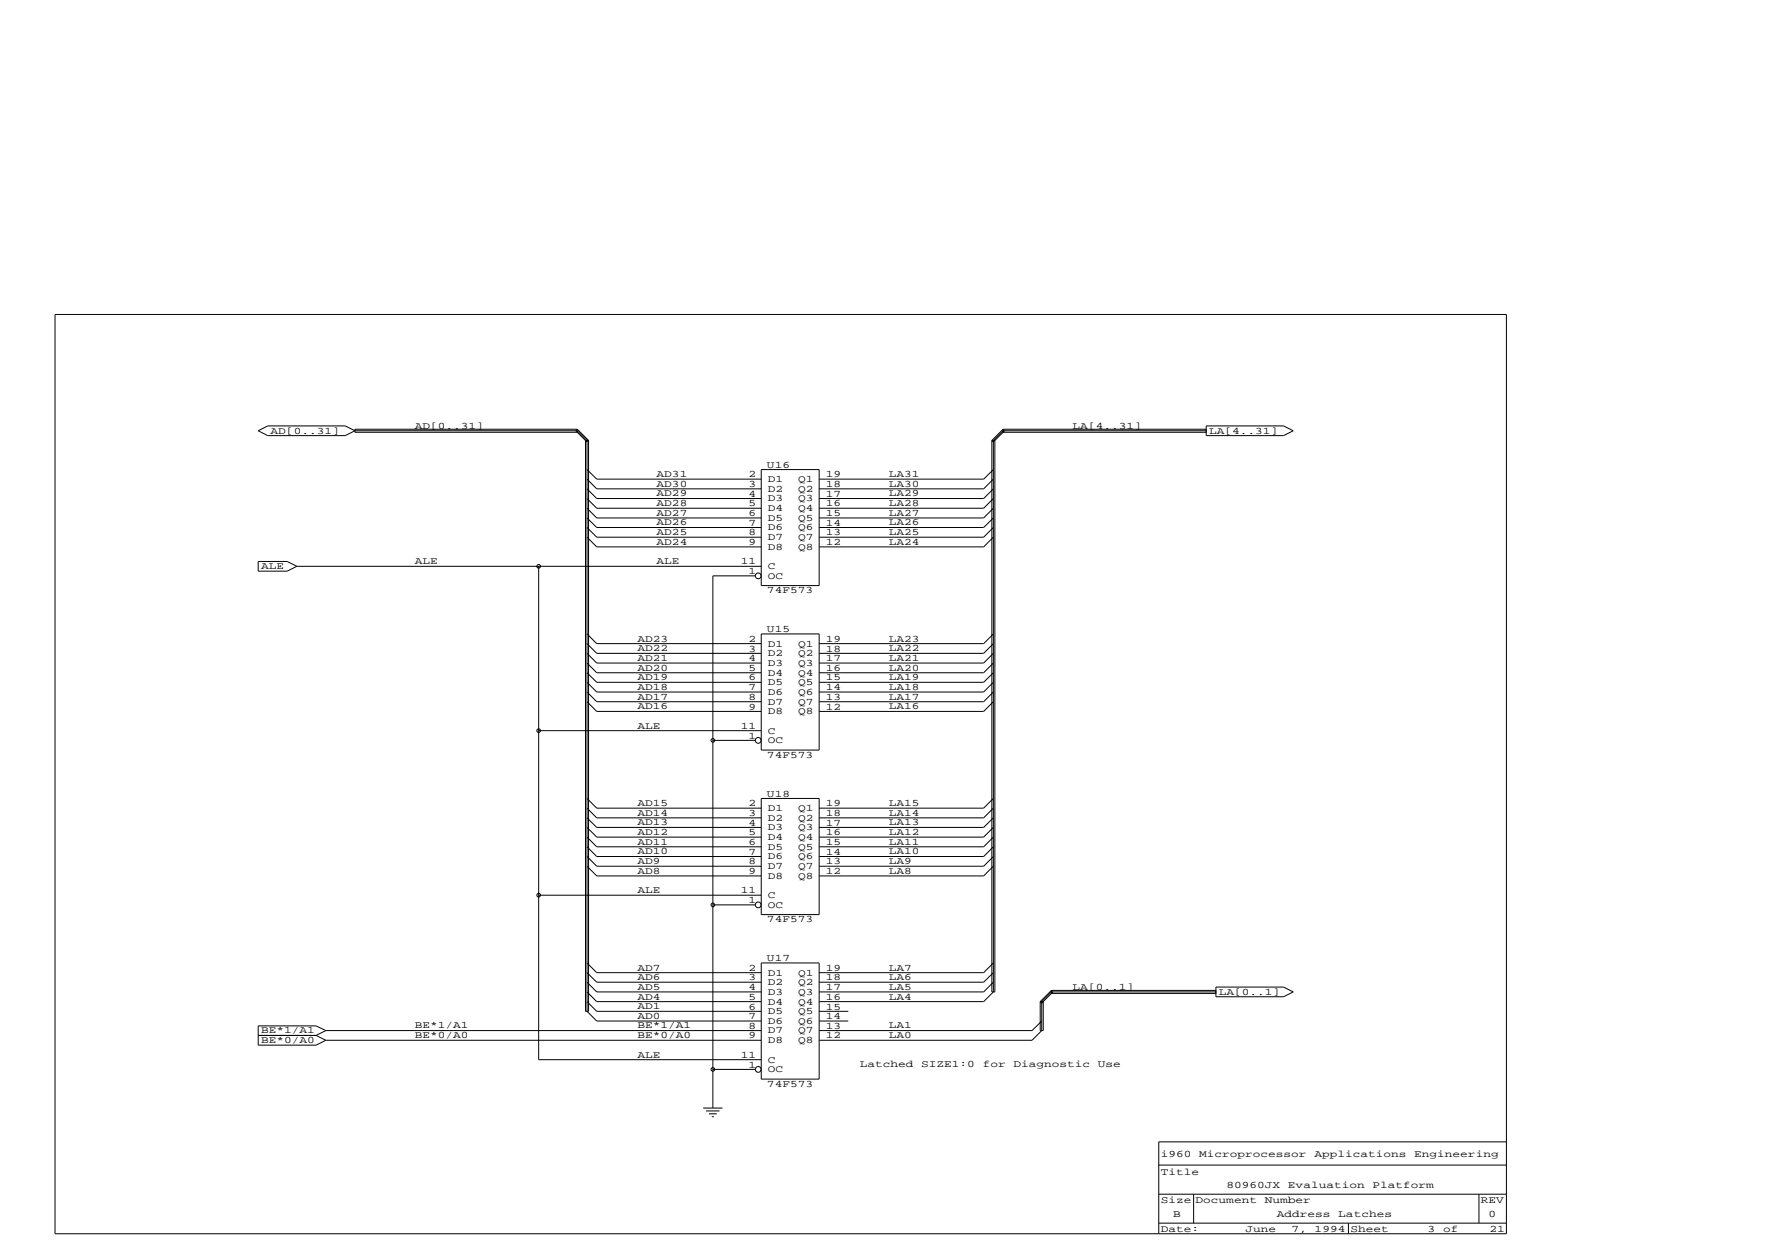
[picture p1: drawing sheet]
<svg xmlns="http://www.w3.org/2000/svg" width="297mm" height="210mm" viewBox="0 0 297 210" stroke-linecap="round" stroke-linejoin="round" font-family="sans-serif">
<g fill="none" stroke="#000" stroke-width=".17">
<path d="M9.2 52.7h243.2v154h-243.2zM43.3 72.2l1.6-.9h12.9l1.7 .9-1.7 .8h-12.9zM59.5 72.2h37.2l1.6 1.6v95.6l1.7 1.6h27.5M59.5 71.9h37.2v.5h-37.2zM96.7 71.9l1.9 1.9M96.7 71.9l-.2 .3 1.8 1.8M98.1 73.8h.5v95.6h-.5zM98.3 78.7l1.7 1.6h27.5M127.5 78.7h9.7v19.4h-9.7zM166.2 73.8h.5v92.4h-.5zM166.4 78.7l-1.6 1.6h-27.6M168 71.9v.5h34.1"/>
<path d="M168 71.9l-1.8 1.9M168 71.9h34.1M168.3 72.2l-1.9 1.8-.2-.2M202.1 71.3h12.9l1.7 .9-1.7 .8h-12.9zM202.1 72.2h-34.1l-1.6 1.6v92.4l-1.6 1.6h-27.6M43.3 94.1h4.8l1.6 .8-1.6 .8h-4.8zM49.7 94.9h77.8M90.2 94.9v82.6h37.3M98.3 80.3l1.7 1.6h27.5M98.3 81.9l1.7 1.6h27.5M98.3 83.5l1.7 1.6h27.5M98.3 85.1l1.7 1.7h27.5"/>
<path d="M98.3 86.8l1.7 1.6h27.5M98.3 88.4l1.7 1.6h27.5M98.3 90l1.7 1.6h27.5M126.5 96.5h-7.1v89.1M166.4 80.3l-1.6 1.6h-27.6M166.4 81.9l-1.6 1.6h-27.6M166.4 83.5l-1.6 1.6h-27.6M166.4 85.1l-1.6 1.7h-27.6M166.4 86.8l-1.6 1.6h-27.6M166.4 88.4l-1.6 1.6h-27.6M166.4 90l-1.6 1.6h-27.6M98.3 106.2l1.7 1.6h27.5"/>
<path d="M98.3 107.8l1.7 1.6h27.5M98.3 109.4l1.7 1.7h27.5M98.3 111.1l1.7 1.6h27.5M98.3 112.7l1.7 1.6h27.5M98.3 114.3l1.7 1.6h27.5M98.3 115.9l1.7 1.7h27.5M98.3 117.6l1.7 1.6h27.5M127.5 106.2h9.7v19.5h-9.7zM166.4 106.2l-1.6 1.6h-27.6M166.4 107.8l-1.6 1.6h-27.6M166.4 109.4l-1.6 1.7h-27.6M166.4 111.1l-1.6 1.6h-27.6"/>
<path d="M166.4 112.7l-1.6 1.6h-27.6M166.4 114.3l-1.6 1.6h-27.6M166.4 115.9l-1.6 1.7h-27.6M166.4 117.6l-1.6 1.6h-27.6M90.2 122.4h37.3M98.3 133.8l1.7 1.6h27.5M98.3 135.4l1.7 1.6h27.5M98.3 137l1.7 1.6h27.5M98.3 138.6l1.7 1.6h27.5M119.4 124h7.1M127.5 133.8h9.7v19.4h-9.7zM166.4 133.8l-1.6 1.6h-27.6"/>
<path d="M166.4 135.4l-1.6 1.6h-27.6M166.4 137l-1.6 1.6h-27.6M166.4 138.6l-1.6 1.6h-27.6M90.2 150h37.3M98.3 140.2l1.7 1.7h27.5M98.3 141.9l1.7 1.6h27.5M98.3 143.5l1.7 1.6h27.5M98.3 145.1l1.7 1.6h27.5M119.4 151.6h7.1M166.4 140.2l-1.6 1.7h-27.6M166.4 141.9l-1.6 1.6h-27.6M166.4 143.5l-1.6 1.6h-27.6"/>
<path d="M166.4 145.1l-1.6 1.6h-27.6M43.3 173.5h9.7M53 173.5l1.6 .8M54.6 172.6l-1.6-.7h-9.7v3.2h9.7l1.6-.8M54.6 172.6l-1.6 .9M54.6 172.6h72.9M54.6 174.3h72.9M98.3 161.3l1.7 1.6h27.5M98.3 162.9l1.7 1.6h27.5M98.3 164.5l1.7 1.7h27.5M98.3 166.2l1.7 1.6h27.5M98.3 167.8l1.7 1.6h27.5"/>
<path d="M119.4 179.1h7.1M127.5 161.3h9.7v19.5h-9.7zM137.2 169.4h4.9M137.2 171h4.9M166.4 161.3l-1.6 1.6h-27.6M166.4 162.9l-1.6 1.6h-27.6M166.4 164.5l-1.6 1.7h-27.6M174.3 167.8h.5v4.8h-.5zM174.5 171l-1.6 1.6h-35.7M176.1 165.9v.5h27.6M176.1 165.9l-1.8 1.9M176.1 165.9h27.6"/>
<path d="M176.4 166.2l-1.9 1.8-.2-.2M203.7 166.2h-27.6l-1.6 1.6v4.8l-1.6 1.7h-35.7M203.7 165.4h11.3l1.7 .8-1.7 .8h-11.3zM117.8 185.6h3.2M118.3 186.1h2.2M118.8 186.6h1.3M119.3 187.1h.3M194.1 195.2h58.2M252.3 191.3h-58.2v15.4M194.1 204.9h58.2M194.1 200.1h58.2M200 200.1v4.8"/>
<path d="M225.9 204.9v1.8M247.8 200.1v4.8"/>
<circle cx="90.2" cy="94.9" r=".3"/>
<circle cx="127" cy="96.5" r=".48"/>
<circle cx="90.2" cy="122.4" r=".3"/>
<circle cx="119.4" cy="124" r=".3"/>
<circle cx="127" cy="124" r=".48"/>
<circle cx="90.2" cy="150" r=".3"/>
<circle cx="119.4" cy="151.6" r=".3"/>
<circle cx="127" cy="151.6" r=".48"/>
<circle cx="119.4" cy="179.1" r=".3"/>
<circle cx="127" cy="179.1" r=".48"/>
</g>
<g font-size="1.7">
<text x="69.5" y="71.8">AD[0..31]</text>
<text x="179.7" y="71.8">LA[4..31]</text>
<text x="45.3" y="72.6">AD[0..31]</text>
<text x="202.6" y="72.6">LA[4..31]</text>
<text x="110" y="79.9">AD31</text>
<text x="110" y="81.5">AD30</text>
<text x="110" y="83.2">AD29</text>
<text x="125.4" y="80">2</text>
<text x="125.4" y="81.6">3</text>
<text x="125.4" y="83.2">4</text>
<text x="128.5" y="78.3">U16</text>
<text x="128.7" y="80.7">D1</text>
<text x="128.7" y="82.4">D2</text>
<text x="128.7" y="84">D3</text>
<text x="133.7" y="80.7">Q1</text>
<text x="133.7" y="82.4">Q2</text>
<text x="133.7" y="84">Q3</text>
<text x="138.4" y="80">19</text>
<text x="138.4" y="81.6">18</text>
<text x="138.4" y="83.2">17</text>
<text x="148.9" y="79.9">LA31</text>
<text x="148.9" y="81.5">LA30</text>
<text x="148.9" y="83.2">LA29</text>
<text x="110" y="84.8">AD28</text>
<text x="110" y="86.4">AD27</text>
<text x="110" y="88">AD26</text>
<text x="110" y="89.6">AD25</text>
<text x="125.4" y="84.8">5</text>
<text x="125.4" y="86.5">6</text>
<text x="125.4" y="88.1">7</text>
<text x="125.4" y="89.7">8</text>
<text x="128.7" y="85.6">D4</text>
<text x="128.7" y="87.2">D5</text>
<text x="128.7" y="88.8">D6</text>
<text x="133.7" y="85.6">Q4</text>
<text x="133.7" y="87.2">Q5</text>
<text x="133.7" y="88.8">Q6</text>
<text x="138.4" y="84.8">16</text>
<text x="138.4" y="86.5">15</text>
<text x="138.4" y="88.1">14</text>
<text x="138.4" y="89.7">13</text>
<text x="148.9" y="84.8">LA28</text>
<text x="148.9" y="86.4">LA27</text>
<text x="148.9" y="88">LA26</text>
<text x="148.9" y="89.6">LA25</text>
<text x="43.7" y="95.4">ALE</text>
<text x="69.5" y="94.5">ALE</text>
<text x="110" y="91.3">AD24</text>
<text x="110" y="94.5">ALE</text>
<text x="124.1" y="94.6">11</text>
<text x="125.4" y="91.3">9</text>
<text x="128.7" y="90.5">D7</text>
<text x="128.7" y="92.1">D8</text>
<text x="128.7" y="95.4">C</text>
<text x="133.7" y="90.5">Q7</text>
<text x="133.7" y="92.1">Q8</text>
<text x="138.4" y="91.3">12</text>
<text x="148.9" y="91.3">LA24</text>
<text x="125.4" y="96.2">1</text>
<text x="128.5" y="99.4">74F573</text>
<text x="128.7" y="97">OC</text>
<text x="106.8" y="107.5">AD23</text>
<text x="125.4" y="107.5">2</text>
<text x="128.5" y="105.9">U15</text>
<text x="138.4" y="107.5">19</text>
<text x="148.9" y="107.5">LA23</text>
<text x="106.8" y="109.1">AD22</text>
<text x="106.8" y="110.7">AD21</text>
<text x="106.8" y="112.3">AD20</text>
<text x="106.8" y="113.9">AD19</text>
<text x="125.4" y="109.1">3</text>
<text x="125.4" y="110.8">4</text>
<text x="125.4" y="112.4">5</text>
<text x="125.4" y="114">6</text>
<text x="128.7" y="108.3">D1</text>
<text x="128.7" y="109.9">D2</text>
<text x="128.7" y="111.6">D3</text>
<text x="128.7" y="113.2">D4</text>
<text x="133.7" y="108.3">Q1</text>
<text x="133.7" y="109.9">Q2</text>
<text x="133.7" y="111.6">Q3</text>
<text x="133.7" y="113.2">Q4</text>
<text x="138.4" y="109.1">18</text>
<text x="138.4" y="110.8">17</text>
<text x="138.4" y="112.4">16</text>
<text x="138.4" y="114">15</text>
<text x="148.9" y="109.1">LA22</text>
<text x="148.9" y="110.7">LA21</text>
<text x="148.9" y="112.3">LA20</text>
<text x="148.9" y="113.9">LA19</text>
<text x="106.8" y="115.6">AD18</text>
<text x="106.8" y="117.2">AD17</text>
<text x="106.8" y="118.8">AD16</text>
<text x="125.4" y="115.6">7</text>
<text x="125.4" y="117.2">8</text>
<text x="125.4" y="118.9">9</text>
<text x="128.7" y="114.8">D5</text>
<text x="128.7" y="116.4">D6</text>
<text x="128.7" y="118">D7</text>
<text x="128.7" y="119.7">D8</text>
<text x="133.7" y="114.8">Q5</text>
<text x="133.7" y="116.4">Q6</text>
<text x="133.7" y="118">Q7</text>
<text x="133.7" y="119.7">Q8</text>
<text x="138.4" y="115.6">14</text>
<text x="138.4" y="117.2">13</text>
<text x="138.4" y="118.9">12</text>
<text x="148.9" y="115.6">LA18</text>
<text x="148.9" y="117.2">LA17</text>
<text x="148.9" y="118.8">LA16</text>
<text x="106.8" y="122">ALE</text>
<text x="124.1" y="122.1">11</text>
<text x="125.4" y="123.7">1</text>
<text x="128.7" y="124.5">OC</text>
<text x="128.7" y="122.9">C</text>
<text x="128.5" y="126.9">74F573</text>
<text x="106.8" y="135">AD15</text>
<text x="106.8" y="136.7">AD14</text>
<text x="125.4" y="135.1">2</text>
<text x="125.4" y="136.7">3</text>
<text x="128.5" y="133.5">U18</text>
<text x="128.7" y="135.9">D1</text>
<text x="128.7" y="137.5">D2</text>
<text x="133.7" y="135.9">Q1</text>
<text x="133.7" y="137.5">Q2</text>
<text x="138.4" y="135.1">19</text>
<text x="138.4" y="136.7">18</text>
<text x="148.9" y="135">LA15</text>
<text x="148.9" y="136.7">LA14</text>
<text x="106.8" y="138.3">AD13</text>
<text x="106.8" y="139.9">AD12</text>
<text x="106.8" y="141.5">AD11</text>
<text x="106.8" y="143.1">AD10</text>
<text x="125.4" y="138.3">4</text>
<text x="125.4" y="139.9">5</text>
<text x="125.4" y="141.6">6</text>
<text x="125.4" y="143.2">7</text>
<text x="128.7" y="139.1">D3</text>
<text x="128.7" y="140.7">D4</text>
<text x="128.7" y="142.3">D5</text>
<text x="128.7" y="144">D6</text>
<text x="133.7" y="139.1">Q3</text>
<text x="133.7" y="140.7">Q4</text>
<text x="133.7" y="142.3">Q5</text>
<text x="133.7" y="144">Q6</text>
<text x="138.4" y="138.3">17</text>
<text x="138.4" y="139.9">16</text>
<text x="138.4" y="141.6">15</text>
<text x="138.4" y="143.2">14</text>
<text x="148.9" y="138.3">LA13</text>
<text x="148.9" y="139.9">LA12</text>
<text x="148.9" y="141.5">LA11</text>
<text x="148.9" y="143.1">LA10</text>
<text x="106.8" y="144.8">AD9</text>
<text x="106.8" y="146.4">AD8</text>
<text x="106.8" y="149.6">ALE</text>
<text x="124.1" y="149.7">11</text>
<text x="125.4" y="144.8">8</text>
<text x="125.4" y="146.4">9</text>
<text x="128.7" y="145.6">D7</text>
<text x="128.7" y="147.2">D8</text>
<text x="133.7" y="145.6">Q7</text>
<text x="133.7" y="147.2">Q8</text>
<text x="138.4" y="144.8">13</text>
<text x="138.4" y="146.4">12</text>
<text x="148.9" y="144.8">LA9</text>
<text x="148.9" y="146.4">LA8</text>
<text x="125.4" y="151.3">1</text>
<text x="128.5" y="154.5">74F573</text>
<text x="128.7" y="152.1">OC</text>
<text x="128.7" y="150.4">C</text>
<text x="128.5" y="161">U17</text>
<text x="106.8" y="162.6">AD7</text>
<text x="106.8" y="164.2">AD6</text>
<text x="106.8" y="165.8">AD5</text>
<text x="106.8" y="167.4">AD4</text>
<text x="125.4" y="162.6">2</text>
<text x="125.4" y="164.2">3</text>
<text x="125.4" y="165.9">4</text>
<text x="125.4" y="167.5">5</text>
<text x="128.7" y="163.4">D1</text>
<text x="128.7" y="165">D2</text>
<text x="128.7" y="166.6">D3</text>
<text x="133.7" y="163.4">Q1</text>
<text x="133.7" y="165">Q2</text>
<text x="133.7" y="166.6">Q3</text>
<text x="138.4" y="162.6">19</text>
<text x="138.4" y="164.2">18</text>
<text x="138.4" y="165.9">17</text>
<text x="138.4" y="167.5">16</text>
<text x="148.9" y="167.4">LA4</text>
<text x="148.9" y="162.6">LA7</text>
<text x="148.9" y="164.2">LA6</text>
<text x="148.9" y="165.8">LA5</text>
<text x="179.7" y="165.8">LA[0..1]</text>
<text x="204.2" y="166.6">LA[0..1]</text>
<text x="43.7" y="173.1">BE*1/A1</text>
<text x="69.5" y="172.3">BE*1/A1</text>
<text x="69.5" y="173.9">BE*0/A0</text>
<text x="106.8" y="169.1">AD1</text>
<text x="106.8" y="170.7">AD0</text>
<text x="106.8" y="172.3">BE*1/A1</text>
<text x="106.8" y="173.9">BE*0/A0</text>
<text x="125.4" y="169.1">6</text>
<text x="125.4" y="170.7">7</text>
<text x="125.4" y="172.3">8</text>
<text x="125.4" y="174">9</text>
<text x="128.7" y="168.3">D4</text>
<text x="128.7" y="169.9">D5</text>
<text x="128.7" y="171.5">D6</text>
<text x="128.7" y="173.1">D7</text>
<text x="133.7" y="168.3">Q4</text>
<text x="133.7" y="169.9">Q5</text>
<text x="133.7" y="171.5">Q6</text>
<text x="133.7" y="173.1">Q7</text>
<text x="138.4" y="169.1">15</text>
<text x="138.4" y="170.7">14</text>
<text x="138.4" y="172.3">13</text>
<text x="138.4" y="174">12</text>
<text x="148.9" y="172.3">LA1</text>
<text x="148.9" y="173.9">LA0</text>
<text x="43.7" y="174.8">BE*0/A0</text>
<text x="106.8" y="177.2">ALE</text>
<text x="124.1" y="177.2">11</text>
<text x="125.4" y="178.8">1</text>
<text x="128.7" y="174.8">D8</text>
<text x="128.7" y="178">C</text>
<text x="128.7" y="179.6">OC</text>
<text x="133.7" y="174.8">Q8</text>
<text x="144" y="178.8">Latched</text>
<text x="154.3" y="178.8">SIZE1:0</text>
<text x="164.6" y="178.8">for</text>
<text x="169.8" y="178.8">Diagnostic</text>
<text x="183.9" y="178.8">Use</text>
<text x="128.5" y="182.1">74F573</text>
<text x="194.5" y="196.8">Title</text>
<text x="194.5" y="193.9">i960</text>
<text x="200.9" y="193.9">Microprocessor</text>
<text x="220.2" y="193.9">Applications</text>
<text x="236.9" y="193.9">Engineering</text>
<text x="194.5" y="201.5">Size Document</text>
<text x="196.6" y="203.9">B</text>
<text x="205.5" y="199.1">80960JX</text>
<text x="211.9" y="201.5">Number</text>
<text x="213.9" y="203.9">Address</text>
<text x="215.8" y="199.1">Evaluation</text>
<text x="224.2" y="203.9">Latches</text>
<text x="229.9" y="199.1">Platform</text>
<text x="248.1" y="201.5">REV</text>
<text x="249.4" y="203.9">0</text>
<text x="194.5" y="206.4">Date:</text>
<text x="208.7" y="206.4">June</text>
<text x="216.4" y="206.4">7,</text>
<text x="220.3" y="206.4">1994 Sheet</text>
<text x="239.2" y="206.4">3</text>
<text x="241.8" y="206.4">of</text>
<text x="249.5" y="206.4">21</text>
</g>
</svg>
